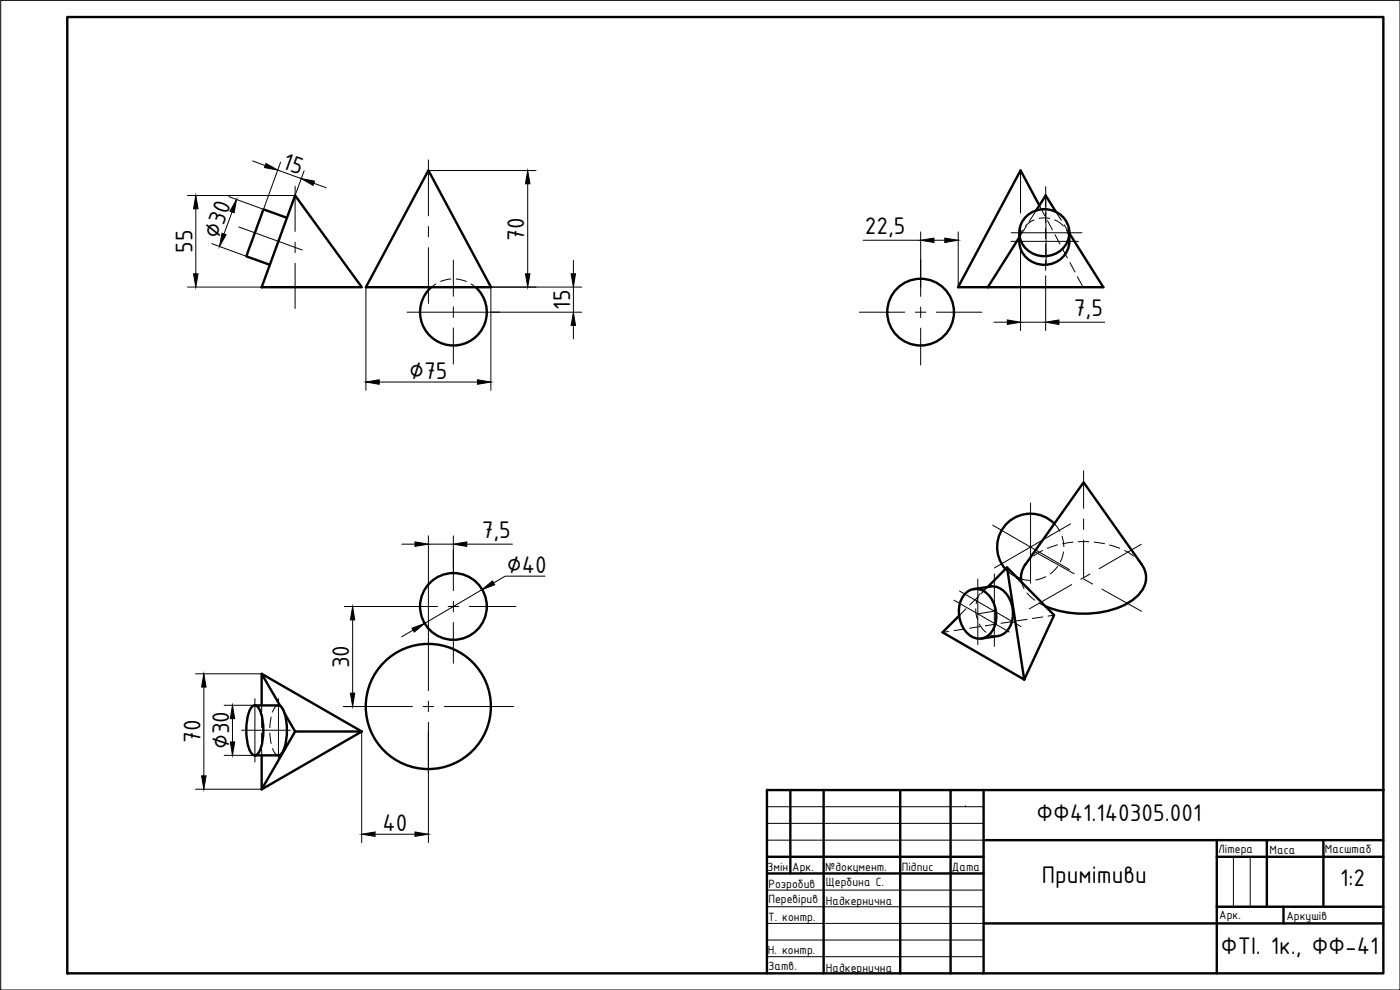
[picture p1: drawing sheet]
<svg xmlns="http://www.w3.org/2000/svg" width="420mm" height="297mm" viewBox="0 0 420 297" stroke-linecap="round" stroke-linejoin="round" font-family="sans-serif">
<!-- layer: MD_Visible -->
<g fill="none" stroke="#000" stroke-width=".72">
<path d="M88.6 58.7l20 27.5h-30.1zM128.6 51.1l18.8 35.1h-37.6zM86.1 65.3l-7-2.5-4.3 11.7-.9 2.4 7.1 2.5M305.9 71.1l-9.4 15.1M305.9 69.8v2.6M307.7 65.2a7.5 7.5 0 0 1 8.6-1.9 7.5 7.5 0 0 1 4.5 7.6 7.6 7.6 0 0 1-7.9 5.9 7.6 7.6 0 0 1-7-7 6.8 6.8 0 0 1 1.8-4.6zM310.9 63.2l2.9-4.5 3.1 4.9M311.9 61.6l-5.6-10.5-18.8 35.1h9M320.9 69.8a8.3 8.3 0 0 1-1.8 7.2 7.6 7.6 0 0 1-8.1 2.1 7.6 7.6 0 0 1-5.1-6.7M320.9 70l10.2 16.2h-34.6M142.7 86.1a10 10 0 0 1 .6 14.5 10 10 0 0 1-14.4 0 10 10 0 0 1 .6-14.5M316.4 157.1a10 10 0 0 0-13.9-.3 10 10 0 0 0-.8 13.9"/>
<path d="M289.5 178.3a4.8 4.8 0 0 1 7.8 1 8.9 8.9 0 0 1-.7 11.4 4.8 4.8 0 0 1-7.1-1.7 9.3 9.3 0 0 1 0-10.7zM296.4 176.1l5.8-5.8 14.2 14.3-9 19.3M297.2 176a6.4 6.4 0 0 1 6.5 5.4 7.9 7.9 0 0 1-2.6 8.9l-1.5 .5-5 .8M297.3 176l-5 .8M302.2 170.3l5.2 33.6M305.2 173.3l1.2 .4M307.8 169.2a6.7 6.7 0 0 0-1.2 5.5M307.8 169.2l17.4-24.5 17.4 24.5M342.6 169.2a7.2 7.2 0 0 1-2.1 10.4 27.6 27.6 0 0 1-21 4l-3-.7-2.8-1M287.9 184.7l-5 5 24.5 14.2M75.7 212a1.17 1.17 0 0 1 2 .4 16.8 16.8 0 0 1 0 13.4 1.25 1.25 0 0 1-1.2 .8 1.25 1.25 0 0 1-1.2-.8 16.8 16.8 0 0 1 0-13.4zM76.5 211.7h7.1"/>
<path d="M78.5 211.7v-9.5l30.1 17.3-30.1 17.3M78.5 202.2l5.6 9.6M83.5 211.6a3.4 3.4 0 0 1 2.1 3.1 17.5 17.5 0 0 1-.9 11.1l-.7 .7-.5 .1h-7M85.5 214.2l3.1 5.3h20M88.6 219.5l-10.1 17.3M78.5 226.6v10.2"/>
<circle cx="276.3" cy="93.6" r="10"/>
<circle cx="136.1" cy="182" r="10"/>
<circle cx="128.5" cy="212" r="18.8"/>
</g>
<!-- layer: MD_Hidden -->
<g fill="none" stroke="#000" stroke-width=".3">
<path d="M313.8 58.7v3.4M306.8 69.1l-.5 1.2-.4 2.1M308 67.8l-2.1 3.3M310.3 66l-1.5 .9-1 .9M310.9 63.2l-2 3.3M311.9 65.5h3.1M311.9 61.6l1.7 3.2M313.8 63.7v3.1M313.8 68.4v3.2M313.8 73.2v3.2M313.8 78v3.1M314.4 66.2l1.4 2.8"/>
<path d="M316.5 66l1.6 .9 1 .9M316.6 70.4l1.5 2.8M316.9 63.6l1.6 2.5M318.9 74.6l1.4 2.8M319.4 67.5l1.5 2.5M320 69.1l.6 1.2 .3 2.1M321.1 78.8l1.5 2.8M130.8 85.2l-1.3 1M135.3 83.7l-3.1 .7M136.9 83.7l3.1 .8M141.4 85.2l1.3 1M313.8 82.7v3.5"/>
<path d="M323.3 83l1.7 3.2M316.4 157.1l1.7 2.3M293.3 179.3l-2.3 2.2M294.1 178.2l-.7 1.2-.5 1.7M296.4 176.1l-2 2.1M297.3 176l-.8 .2-1.4 .8M301.8 170.7a8.9 8.9 0 0 0 3.4 2.6M306.5 173.7l2.7 .4M306.6 174.7l.7 1.9M308.2 177.9l2.4 2.2M309 167.9l-1.2 1.3M312.9 165.2l-2.7 1.6"/>
<path d="M313.9 173l-3.1 1M317.3 163.5l-3 1M317.4 170l-2.2 2.2M318.7 160.9l.6 3.1M319.2 165.6l-1 3M322 162.7l-3.1 .4M323.6 162.5h3.2M328.4 162.7l3.1 .4M333 163.5l3 1M337.5 165.2l2.7 1.7M341.4 167.9l1.2 1.3M284.7 189.5l-1.8 .2"/>
<path d="M289.4 188.8l-3.1 .4M289.9 182.7l-2 2M292.8 182.7l.5 3.1M293.9 187.3l1 1.4 1 1M294.1 188l-3.1 .5M297.3 190.5l2.3 .3M298.8 187.3l-3.1 .5M303.5 186.5l-3.1 .5M308.2 185.8l-3.1 .5M311.9 181l1.8 .9M313 185.1l-3.2 .5M316.4 184.6l-1.9 .3"/>
<path d="M78.5 211.7v1.9M78.5 215.2v3.1M78.5 219.9v3.2M81 219.9l.4 3.2M81.4 215.2l-.4 3.1M83.6 211.7a2.18 2.18 0 0 0-1.8 1.9M84.1 211.8l1.4 2.4M78.5 224.7v1.9M81.8 224.6a2.57 2.57 0 0 0 1.8 2"/>
</g>
<!-- layer: r-tonka -->
<path d="M.2 .1h420v296.9h-420zM230.2 247h64.9M230.2 252.1h65M230.3 242h65M289.8 242h.1M370.2 257.1v15M375.2 257.1v15M230.2 267.1h64.9M230.2 272.1h65M230.2 277.1h65M230.2 287h64.9M230.2 282.1h65" fill="none" stroke="#000" stroke-width=".3"/>
<!-- layer: r-kontyr -->
<g fill="none" stroke="#000" stroke-width=".72">
<path d="M20.2 5.1h395v286.9h-395zM230.2 237.1v54.9M230.3 237.1h184.9M237.2 237.1v25M247.2 237.1v54.9M270.2 237.1v54.9M285.3 237.1v54.9M295.2 237.1v54.9M230.2 257.1h65M295.2 252.1h120M365.2 257.1h50M365.2 252.1v25"/>
<path d="M380.2 252.1v20M397.2 252.1v20M230.2 262.1h65M295.2 277.1h120M365.2 272.1h50M385.2 272.1v5"/>
</g>
<!-- layer: 0 -->
<path d="M230.2 237.1h.1M365.2 252.1h.1M230.2 262.1h.1M380.2 272.1h.1M415.2 277.1h.1M247.2 292h.1" fill="none" stroke="#000" stroke-width=".3"/>
<!-- layer: osi -->
<g fill="none" stroke="#000" stroke-width=".3">
<path d="M68.7 59l10.4 3.8M88.6 55.9v13.6M128.6 48v16.8M306.3 51.2v12.7M313.8 56l.2 23.4M63.5 73.1l10.5 3.8M69.6 63.6l-2.4 6.6M71.7 68.1l19 6.9M88.6 72.6v3.2M88.6 79v13.6M128.6 67.9v3.2M128.6 74.3v16.7"/>
<path d="M136.1 78v10.9M276.3 77.9v11M303.4 72.4h20.3M303.5 69.8h21.2M306.3 67.1v3.2M306.3 73.4v12.7M122.2 93.7h27.7M136.1 92.1v3.1M136.1 98.4v10.8M257.9 93.7h13.6M274.7 93.7h3.2M276.3 92.1v3.2"/>
<path d="M276.3 98.5v11M281.1 93.7h13.6M297.9 157.6l23.1 13.3M309.3 150.9v24.1M321.3 157.2l-22.9 13.2M325.2 141.3v11.2M325.2 155.7v3.2M136.1 165v12.2M288 177.3l18.4 10.7M293.5 173.8v19.6M298.4 172.2v21.8M310.5 165.5l11.9 6.7"/>
<path d="M321.6 175.4l-12.7 7.3M325.2 173.7l2.7 1.5M325.2 162v11.3M327.1 172.2l-2.7 1.6M330.7 176.8l11.9 6.6M342.5 163.3l-12.6 7.3M117.3 182h14M128.6 192.1v15.1M134.5 182h3.2M136.1 180.4v3.2M136.1 186.8v12.2M140.8 182h14.1"/>
<path d="M286.3 180.1l16.6 9.5M298.4 183.4l-4.9 .8M72.5 219.1h14.7M76.5 209.6v19M83.6 209.6v19M103 212h20.8M127 212h3.1M128.6 210.4v3.2M128.6 216.7v15.2M133.3 212h20.8"/>
</g>
<!-- layer: dim -->
<g fill="none" stroke="#000" stroke-width=".3">
<path d="M56.3 58.7h32.3M75.8 48.3l3.8 1.4M83.4 51l7 2.6M84.2 48.7l-5.1 14.1M91.3 51.3l-5.2 14M94.1 55l3.8 1.3M128.6 51.2h32.3M158.4 55.1v27.1M58.8 62.6v19.6M172.1 78.1v4.1M259 72.1h17.3M276.3 69.6v16.5"/>
<path d="M280.3 72.1h3.2M287.6 69.6v16.5M56.3 86.1h32.3M109.8 86.1v31M128.6 86.1h46M147.3 86.1v31M147.3 93.7h27.3M172.1 86.1v7.6M172.1 97.6v4.1M298.3 96.7h4M306.3 86.1v13.1M306.3 96.7h7.5"/>
<path d="M313.8 86.1v13.1M317.8 96.7h13.8M113.8 114.6h29.5M120.6 163.3h3.9M128.6 160.8v31.3M128.6 163.3h7.5M136.1 160.8v11.2M140.1 163.3h13.7M144.7 176.9l-17.3 10.2M163.6 172.9h-12l-3.5 2M103.3 182h14M105.8 186v22"/>
<path d="M124 189l-3.5 2.1M58.7 202.2h19.9M61.2 206.1v26.7M67.3 211.6h9.2M69.8 215.6v7M103.3 212h2.5M108.5 219.5v33.3M128.6 219.5v33.3M58.7 236.8h19.9M67.3 226.6h9.2M112.6 250.3h11.9"/>
</g>
<g fill="#000" stroke="#000" stroke-width=".3">
<path d="M79.8 49.1l3.6 1.9-4-.7zM90.4 53.6l4 .7-.5 1.3zM158.4 51.2l.6 3.9h-1.3zM58.8 58.7l.6 3.9h-1.3zM276.3 72.1l4-.7v1.4zM283.5 71.4l4.1 .7-4.1 .7zM58.1 82.2h1.3l-.6 3.9zM157.7 82.2h1.3l-.6 3.9zM171.4 82.2h1.3l-.6 3.9zM172.1 93.7l.6 3.9h-1.3zM302.3 96l4 .7-4 .7zM313.8 96.7l4-.7v1.4z"/>
<path d="M109.8 114.6l4-.7v1.4zM143.3 113.9l4 .7-4 .7zM124.5 162.6l4.1 .7-4.1 .6zM136.1 163.3l4-.7v1.3zM144.7 176.9l3.1-2.6 .7 1.2zM105.8 182l.7 4h-1.3zM123.7 188.5l3.7-1.4-3.1 2.5zM61.2 202.2l.6 3.9h-1.3zM69.8 211.6l.6 4h-1.3zM105.2 208h1.3l-.7 4zM60.5 232.8h1.3l-.6 4zM69.1 222.6h1.3l-.6 4z"/>
<path d="M108.5 250.3l4.1-.7v1.3zM124.5 249.6l4.1 .7-4.1 .6z"/>
</g>
<!-- layer: osi -->
<path d="M66.6 70l1.3 .4-2 3.5zM71 59.8l-.7 4-1.3-.4z" fill="#000" stroke="#000" stroke-width=".3"/>
<!-- layer: kontyr -->
<path d="M365.2 277.1v14.9" fill="none" stroke="#000" stroke-width=".72"/>
<g font-size="7.8">
<text x="84.4" y="50.4" transform="rotate(20 84.4 50.4)">15</text>
<text x="65.5" y="72" transform="rotate(-70 65.5 72)">∅30</text>
<text x="259.5" y="70.1">22,5</text>
<text x="57.7" y="75.9" transform="rotate(-90 57.7 75.9)">55</text>
<text x="157.4" y="72.2" transform="rotate(-90 157.4 72.2)">70</text>
<text x="171.1" y="92.9" transform="rotate(-90 171.1 92.9)">15</text>
<text x="322.3" y="94.7">7,5</text>
<text x="122.8" y="113.7">∅75</text>
<text x="144.6" y="161.3">7,5</text>
<text x="152.1" y="171.9">∅40</text>
<text x="104.8" y="200.5" transform="rotate(-90 104.8 200.5)">30</text>
<text x="60.2" y="223" transform="rotate(-90 60.2 223)">70</text>
<text x="68.8" y="224.9" transform="rotate(-90 68.8 224.9)">∅30</text>
<text x="114.8" y="249.3">40</text>
<text x="311.1" y="246.3">ФФ41.140305.001</text>
<text x="312.7" y="264.9">Примітиви</text>
<text x="402.3" y="265.9">1:2</text>
<text x="366.4" y="286.2">ФТІ. 1к., ФФ-41</text>
</g>
<g font-size="3.9">
<text x="365.6" y="255.8">Літера</text>
<text x="381" y="256.1">Маса</text>
<text x="397.6" y="256.1">Масштаб</text>
<text x="230.3" y="261.4">Змін</text>
<text x="237.8" y="261.5">Арк.</text>
<text x="247.7" y="261.4">№документ.</text>
<text x="270.6" y="261.3">Підпис</text>
<text x="285.7" y="261.3">Дата</text>
<text x="230.6" y="266.4">Розробив</text>
<text x="247.8" y="266">Щербина С.</text>
<text x="230.6" y="271">Перевірив</text>
<text x="247.8" y="271.5">Надкернична</text>
<text x="365.9" y="275.7">Арк.</text>
<text x="386.1" y="275.9">Аркушів</text>
<text x="230.5" y="276.3">Т. контр.</text>
<text x="230.5" y="286.3">Н. контр.</text>
<text x="230.5" y="291">Затв.</text>
<text x="247.8" y="291.5">Надкернична</text>
</g>
</svg>
